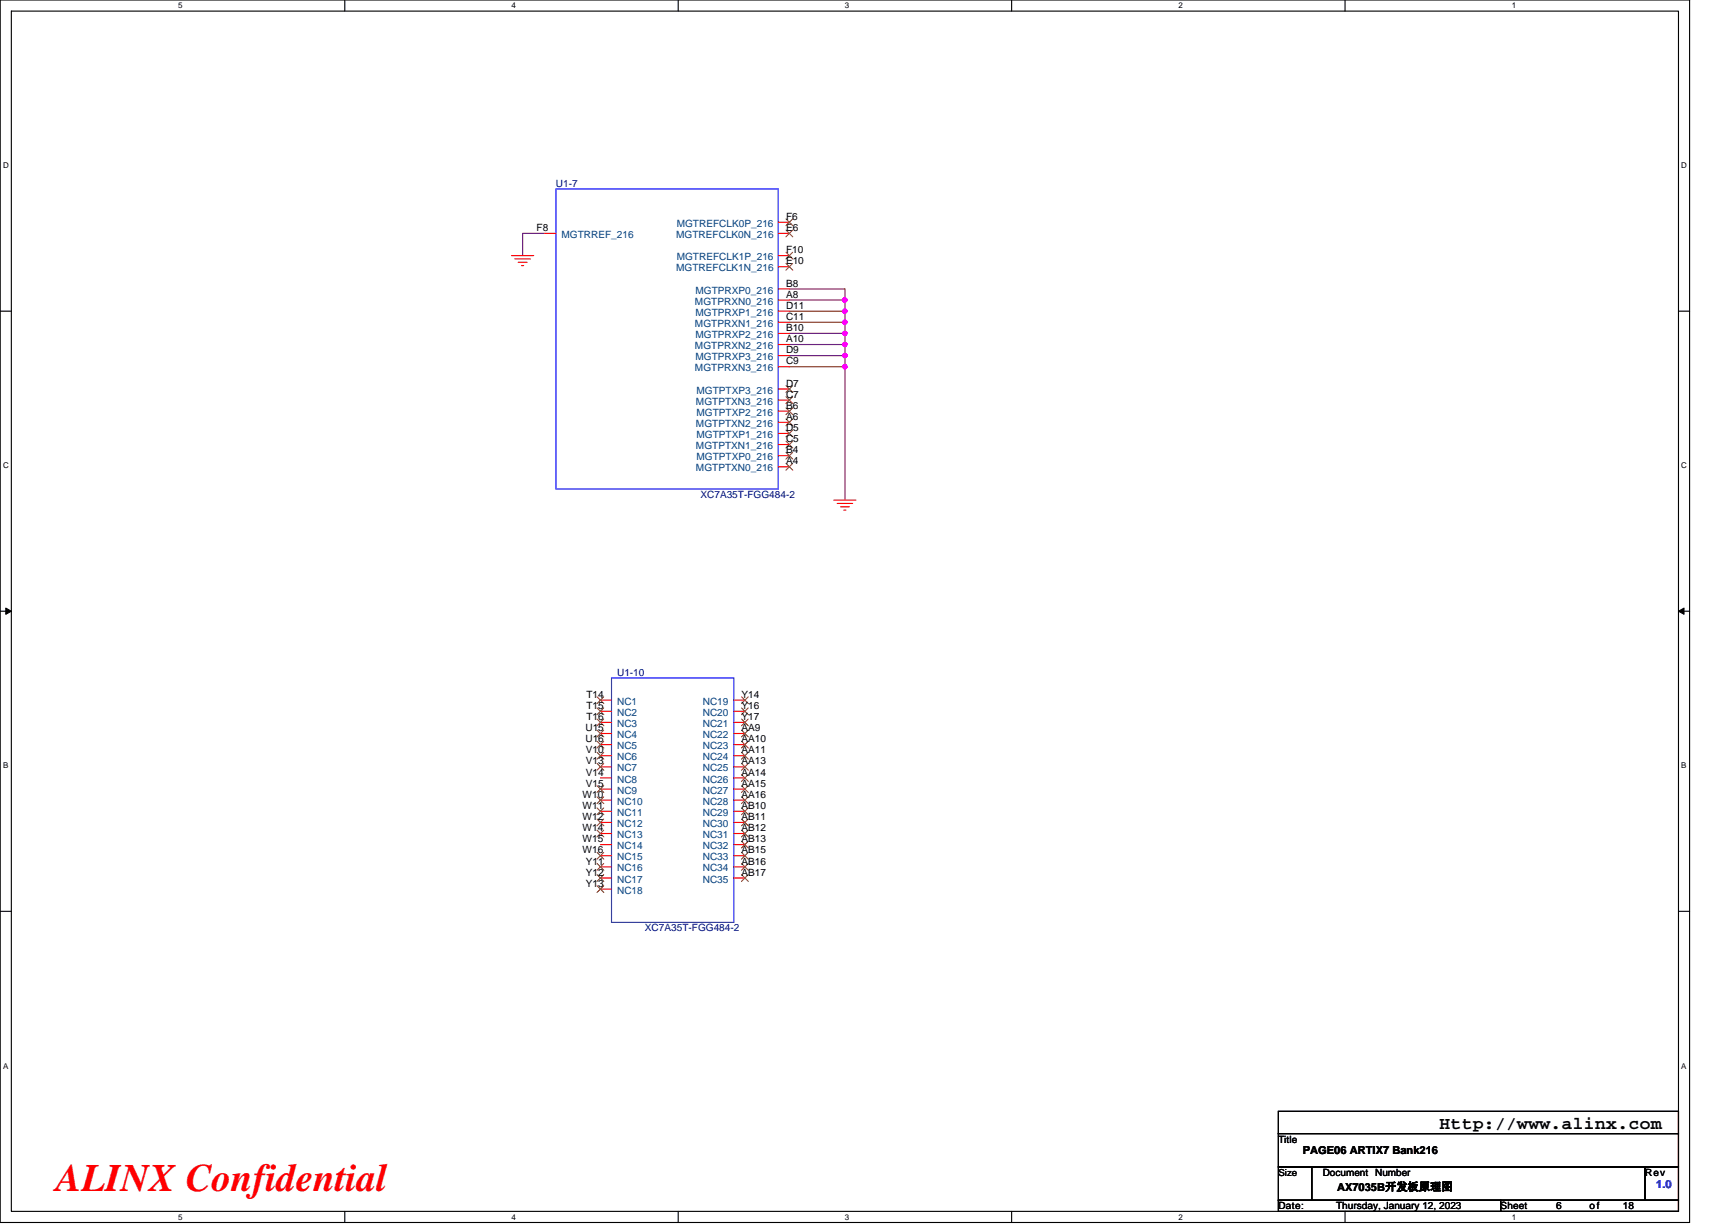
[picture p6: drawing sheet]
<svg xmlns="http://www.w3.org/2000/svg" width="297mm" height="210mm" viewBox="0 0 297 210" stroke-linecap="round" stroke-linejoin="round" font-family="sans-serif">
<path d="M0 0h289.6v209.5h-289.6zM1.9 1.9h285.8v205.7h-285.8z" fill="none" stroke="#000" stroke-width=".19"/>
<g fill="#fff">
<path d="M30.5 .2h.8v1.5h-.8z"/>
<path d="M30.5 207.8h.8v1.6h-.8z"/>
</g>
<path d="M59.1 0v1.9M59.1 207.6v1.9" fill="none" stroke="#000" stroke-width=".19"/>
<g fill="#fff">
<path d="M87.7 .2h.7v1.5h-.7z"/>
<path d="M87.7 207.8h.7v1.6h-.7z"/>
</g>
<path d="M116.2 0v1.9M116.2 207.6v1.9" fill="none" stroke="#000" stroke-width=".19"/>
<g fill="#fff">
<path d="M144.8 .2h.8v1.5h-.8z"/>
<path d="M144.8 207.8h.8v1.6h-.8z"/>
</g>
<path d="M173.4 0v1.9M173.4 207.6v1.9" fill="none" stroke="#000" stroke-width=".19"/>
<g fill="#fff">
<path d="M202 .2h.7v1.5h-.7z"/>
<path d="M202 207.8h.7v1.6h-.7z"/>
</g>
<path d="M230.5 0v1.9M230.5 207.6v1.9" fill="none" stroke="#000" stroke-width=".19"/>
<g fill="#fff">
<path d="M259.1 .2h.8v1.5h-.8z"/>
<path d="M259.1 207.8h.8v1.6h-.8z"/>
<path d="M.5 27.6h1v1.5h-1z"/>
<path d="M288.2 27.6h1v1.5h-1z"/>
<path d="M.5 79.1h1v1.5h-1z"/>
<path d="M288.2 79.1h1v1.5h-1z"/>
</g>
<path d="M0 53.3h1.9M287.7 53.3h1.9" fill="none" stroke="#000" stroke-width=".19"/>
<g fill="#fff">
<path d="M.5 130.5h.9v1.5h-.9z"/>
<path d="M288.2 130.5h.9v1.5h-.9z"/>
</g>
<path d="M0 104.8h1.9M287.7 104.8h1.9" fill="none" stroke="#000" stroke-width=".19"/>
<path d="M1 104.2l.9 .6-.9 .5zM287.7 104.8l.9-.6v1.1z" fill="#000" stroke="#000" stroke-width=".17"/>
<g fill="#fff">
<path d="M.5 181.9h.9v1.6h-.9z"/>
<path d="M288.2 181.9h.9v1.6h-.9z"/>
</g>
<path d="M0 156.2h1.9M287.7 156.2h1.9M219.1 190.5h68.6v3.8h-68.6zM219.1 194.3h68.6v5.7h-68.6zM219.1 200h5.7v5.7h-5.7zM219.1 205.7h38.1v1.9h-38.1zM224.8 200h57.2v5.7h-57.2zM257.2 205.7h30.5v1.9h-30.5zM282 200h5.7v5.7h-5.7z" fill="none" stroke="#000" stroke-width=".19"/>
<g fill="none" stroke="#800040" stroke-width=".19">
<path d="M93.4 40h-3.8v3.8M135.3 59.1h9.5v1.9M135.3 57.1h9.5M135.3 55.2h9.5M135.3 53.3h9.5M135.3 51.4h9.5M135.3 49.5h9.5v1.9M144.8 57.1v2M144.8 51.4v1.9M144.8 55.2v2M144.8 53.3v1.9M135.3 62.9h9.5v22.8"/>
<path d="M135.3 61h9.5v1.9"/>
</g>
<g fill="#f0f" stroke="#f0f" stroke-width=".19">
<circle cx="144.8" cy="62.9" r=".38"/>
<circle cx="144.8" cy="60.9" r=".38"/>
<circle cx="144.8" cy="57.1" r=".38"/>
<circle cx="144.8" cy="59" r=".38"/>
<circle cx="144.8" cy="51.4" r=".38"/>
<circle cx="144.8" cy="53.3" r=".38"/>
<circle cx="144.8" cy="55.2" r=".38"/>
</g>
<g fill="none" stroke="#f00" stroke-width=".19">
<path d="M133.4 38.1h1.9M87.7 43.8h3.8M88.2 44.4h2.7M88.8 45h1.5M89.4 45.5h.4M93.4 40h1.9M133.4 40h1.9M133.4 53.3h1.9M133.4 57.1h1.9M133.4 49.5h1.9M133.4 43.8h1.9M133.4 45.7h1.9"/>
<path d="M133.4 55.2h1.9M133.4 59.1h1.9M133.4 51.4h1.9M133.4 61h1.9M133.4 66.7h1.9M133.4 70.5h1.9M133.4 62.9h1.9M133.4 68.6h1.9M133.4 72.4h1.9M133.4 74.3h1.9M133.4 76.2h1.9M133.4 78.1h1.9"/>
<path d="M133.4 80h1.9M142.9 85.7h3.8M143.5 86.3h2.7M144.1 86.9h1.5M144.6 87.4h.4M102.9 120h1.9M102.9 121.9h1.9M102.9 123.8h1.9M102.9 125.7h1.9M102.9 127.6h1.9M102.9 129.5h1.9M102.9 131.4h1.9"/>
<path d="M102.9 133.3h1.9M102.9 135.3h1.9M102.9 137.2h1.9M102.9 139.1h1.9M125.8 120h1.9M125.8 121.9h1.9M125.8 123.8h1.9M125.8 125.7h1.9M125.8 127.6h1.9M125.8 129.5h1.9M125.8 131.4h1.9M125.8 133.3h1.9"/>
<path d="M125.8 135.3h1.9M125.8 137.2h1.9M125.8 139.1h1.9M102.9 141h1.9M102.9 142.9h1.9M102.9 144.8h1.9M102.9 146.7h1.9M102.9 148.6h1.9M102.9 150.5h1.9M102.9 152.4h1.9M125.8 141h1.9M125.8 142.9h1.9"/>
<path d="M125.8 144.8h1.9M125.8 146.7h1.9M125.8 148.6h1.9M125.8 150.5h1.9"/>
</g>
<path d="M95.3 32.4h38.1v51.4h-38.1zM104.8 116.2h21v41.9h-21z" fill="none" stroke="#00f" stroke-width=".19"/>
<g fill="none" stroke="#804000" stroke-width=".17">
<path d="M134.7 39.4l1.2 1.2M134.7 37.5l1.2 1.2M135.9 39.4l-1.2 1.2M135.9 37.5l-1.2 1.2M134.7 43.2l1.2 1.2M134.7 45.1l1.2 1.2M135.9 43.2l-1.2 1.2M135.9 45.1l-1.2 1.2M134.7 66.1l1.2 1.2M134.7 69.9l1.2 1.2M134.7 68l1.2 1.2M134.7 71.8l1.2 1.2"/>
<path d="M134.7 73.7l1.2 1.2M134.7 75.6l1.2 1.2M134.7 77.5l1.2 1.2M134.7 79.4l1.2 1.2M135.9 66.1l-1.2 1.2M135.9 69.9l-1.2 1.2M135.9 68l-1.2 1.2M135.9 71.8l-1.2 1.2M135.9 73.7l-1.2 1.2M135.9 75.6l-1.2 1.2M135.9 77.5l-1.2 1.2M135.9 79.4l-1.2 1.2"/>
<path d="M102.3 119.4l1.2 1.2M103.5 119.4l-1.2 1.2M127.1 119.4l1.2 1.2M128.2 119.4l-1.1 1.2M102.3 121.3l1.2 1.2M102.3 123.3l1.2 1.1M102.3 125.2l1.2 1.1M102.3 127.1l1.2 1.1M102.3 129l1.2 1.1M102.3 130.9l1.2 1.1M102.3 134.7l1.2 1.1M102.3 136.6l1.2 1.2"/>
<path d="M102.3 138.5l1.2 1.2M103.5 121.3l-1.2 1.2M103.5 123.3l-1.2 1.1M103.5 125.2l-1.2 1.1M103.5 127.1l-1.2 1.1M103.5 129l-1.2 1.1M103.5 130.9l-1.2 1.1M103.5 134.7l-1.2 1.1M103.5 136.6l-1.2 1.2M103.5 138.5l-1.2 1.2M127.1 121.3l1.2 1.2M127.1 123.3l1.2 1.1"/>
<path d="M127.1 125.2l1.2 1.1M127.1 127.1l1.2 1.1M127.1 129l1.2 1.1M127.1 130.9l1.2 1.1M127.1 132.8l1.2 1.1M127.1 134.7l1.2 1.1M127.1 136.6l1.2 1.2M127.1 138.5l1.2 1.2M128.2 121.3l-1.1 1.2M128.2 123.3l-1.1 1.1M128.2 125.2l-1.1 1.1M128.2 127.1l-1.1 1.1"/>
<path d="M128.2 129l-1.1 1.1M128.2 130.9l-1.1 1.1M128.2 132.8l-1.1 1.1M128.2 134.7l-1.1 1.1M128.2 136.6l-1.1 1.2M128.2 138.5l-1.1 1.2M102.3 140.4l1.2 1.2M102.3 142.3l1.2 1.2M102.3 146.1l1.2 1.2M102.3 148l1.2 1.2M102.3 149.9l1.2 1.2M102.3 151.8l1.2 1.2"/>
<path d="M103.5 140.4l-1.2 1.2M103.5 142.3l-1.2 1.2M103.5 146.1l-1.2 1.2M103.5 148l-1.2 1.2M103.5 149.9l-1.2 1.2M103.5 151.8l-1.2 1.2M127.1 140.4l1.2 1.2M127.1 142.3l1.2 1.2M127.1 144.2l1.2 1.2M127.1 146.1l1.2 1.2M127.1 148l1.2 1.2M127.1 149.9l1.2 1.2"/>
<path d="M128.2 140.4l-1.1 1.2M128.2 142.3l-1.1 1.2M128.2 144.2l-1.1 1.2M128.2 146.1l-1.1 1.2M128.2 148l-1.1 1.2M128.2 149.9l-1.1 1.2"/>
</g>
<text font-size="6.7" fill="#f00" x="9.6" y="204.1">ALINX Confidential</text>
<text font-size="3" x="246.7" y="193.4">Http://www.alinx.com</text>
<g font-size="1.9">
<text x="223.3" y="197.8">PAGE06 ARTIX7 Bank216</text>
<text x="229.2" y="204.1">AX7035B开发板原理图</text>
</g>
<text font-size="1.9" fill="#00f" x="283.9" y="203.7">1.0</text>
<g font-size="1.7" fill="#000080">
<text x="95.3" y="32">U1-7</text>
<text x="120.1" y="85.4">XC7A35T-FGG484-2</text>
<text x="105.8" y="115.8">U1-10</text>
<text x="110.5" y="159.7">XC7A35T-FGG484-2</text>
</g>
<g font-size="1.7">
<text x="92" y="39.6">F8</text>
<text x="134.7" y="39.6">E6</text>
<text x="134.7" y="37.7">F6</text>
<text x="134.7" y="45.3">E10</text>
<text x="134.7" y="43.4">F10</text>
<text x="134.7" y="51">A8</text>
<text x="134.7" y="52.9">D11</text>
<text x="134.7" y="49.1">B8</text>
<text x="134.7" y="54.8">C11</text>
<text x="134.7" y="58.7">A10</text>
<text x="134.7" y="56.7">B10</text>
<text x="134.7" y="62.5">C9</text>
<text x="134.7" y="60.6">D9</text>
<text x="134.7" y="66.3">D7</text>
<text x="134.7" y="70.1">B6</text>
<text x="134.7" y="68.2">C7</text>
<text x="134.7" y="72">A6</text>
<text x="134.7" y="73.9">D5</text>
<text x="134.7" y="77.7">B4</text>
<text x="134.7" y="75.8">C5</text>
<text x="134.7" y="79.6">A4</text>
<text x="100.5" y="119.6">T14</text>
<text x="127.1" y="119.6">Y14</text>
<text x="100.3" y="125.3">U15</text>
<text x="100.5" y="121.5">T15</text>
<text x="100.5" y="123.4">T16</text>
<text x="127.1" y="121.5">Y16</text>
<text x="127.1" y="123.4">Y17</text>
<text x="127.1" y="125.3">AA9</text>
<text x="100.3" y="127.2">U16</text>
<text x="100.4" y="129.1">V10</text>
<text x="100.4" y="131">V13</text>
<text x="127.1" y="127.2">AA10</text>
<text x="127.1" y="129.1">AA11</text>
<text x="127.1" y="131">AA13</text>
<text x="99.9" y="136.8">W10</text>
<text x="100.4" y="132.9">V14</text>
<text x="100.4" y="134.9">V15</text>
<text x="127.1" y="132.9">AA14</text>
<text x="127.1" y="134.9">AA15</text>
<text x="127.1" y="136.8">AA16</text>
<text x="99.9" y="138.7">W11</text>
<text x="99.9" y="140.6">W12</text>
<text x="99.9" y="142.5">W14</text>
<text x="127.1" y="138.7">AB10</text>
<text x="127.1" y="140.6">AB11</text>
<text x="127.1" y="142.5">AB12</text>
<text x="99.9" y="144.4">W15</text>
<text x="99.9" y="146.3">W16</text>
<text x="100.4" y="148.2">Y11</text>
<text x="127.1" y="144.4">AB13</text>
<text x="127.1" y="146.3">AB15</text>
<text x="127.1" y="148.2">AB16</text>
<text x="100.4" y="150.1">Y12</text>
<text x="100.4" y="152">Y13</text>
<text x="127.1" y="150.1">AB17</text>
<text x="219.1" y="195.9">Title</text>
<text x="219.1" y="201.5">Size</text>
<text x="226.7" y="201.6">Document Number</text>
<text x="282" y="201.6">Rev</text>
<text x="219.1" y="207.3">Date:</text>
<text x="229" y="207.3">Thursday, January 12, 2023</text>
<text x="257.2" y="207.3">Sheet</text>
<text x="266.7" y="207.3">6</text>
<text x="272.5" y="207.3">of</text>
<text x="278.2" y="207.3">18</text>
</g>
<g font-size="1.7" fill="#004080">
<text x="96.2" y="40.8">MGTRREF_216</text>
<text x="115.9" y="40.8">MGTREFCLK0N_216</text>
<text x="116" y="38.9">MGTREFCLK0P_216</text>
<text x="115.9" y="46.5">MGTREFCLK1N_216</text>
<text x="116" y="44.6">MGTREFCLK1P_216</text>
<text x="119.1" y="52.2">MGTPRXN0_216</text>
<text x="119.2" y="50.3">MGTPRXP0_216</text>
<text x="119.1" y="56">MGTPRXN1_216</text>
<text x="119.1" y="59.8">MGTPRXN2_216</text>
<text x="119.2" y="54.1">MGTPRXP1_216</text>
<text x="119.2" y="57.9">MGTPRXP2_216</text>
<text x="119.1" y="63.6">MGTPRXN3_216</text>
<text x="119.2" y="61.7">MGTPRXP3_216</text>
<text x="119.3" y="69.4">MGTPTXN3_216</text>
<text x="119.4" y="67.5">MGTPTXP3_216</text>
<text x="119.4" y="71.3">MGTPTXP2_216</text>
<text x="119.3" y="73.2">MGTPTXN2_216</text>
<text x="119.3" y="77">MGTPTXN1_216</text>
<text x="119.4" y="75.1">MGTPTXP1_216</text>
<text x="119.3" y="80.8">MGTPTXN0_216</text>
<text x="119.4" y="78.9">MGTPTXP0_216</text>
<text x="105.8" y="120.8">NC1</text>
<text x="105.8" y="122.7">NC2</text>
<text x="105.8" y="124.6">NC3</text>
<text x="120.5" y="120.8">NC19</text>
<text x="120.5" y="122.7">NC20</text>
<text x="120.5" y="124.6">NC21</text>
<text x="105.8" y="126.5">NC4</text>
<text x="105.8" y="128.4">NC5</text>
<text x="105.8" y="130.3">NC6</text>
<text x="120.5" y="126.5">NC22</text>
<text x="120.5" y="128.4">NC23</text>
<text x="120.5" y="130.3">NC24</text>
<text x="105.8" y="132.2">NC7</text>
<text x="105.8" y="134.1">NC8</text>
<text x="105.8" y="136">NC9</text>
<text x="105.8" y="137.9">NC10</text>
<text x="120.5" y="132.2">NC25</text>
<text x="120.5" y="134.1">NC26</text>
<text x="120.5" y="136">NC27</text>
<text x="120.5" y="137.9">NC28</text>
<text x="105.8" y="139.8">NC11</text>
<text x="105.8" y="141.8">NC12</text>
<text x="105.8" y="143.7">NC13</text>
<text x="120.5" y="139.8">NC29</text>
<text x="120.5" y="141.8">NC30</text>
<text x="120.5" y="143.7">NC31</text>
<text x="105.8" y="145.6">NC14</text>
<text x="105.8" y="147.5">NC15</text>
<text x="105.8" y="149.4">NC16</text>
<text x="120.5" y="145.6">NC32</text>
<text x="120.5" y="147.5">NC33</text>
<text x="120.5" y="149.4">NC34</text>
<text x="105.8" y="151.3">NC17</text>
<text x="105.8" y="153.2">NC18</text>
<text x="120.5" y="151.3">NC35</text>
</g>
<g font-size="1.4">
<text x="30.5" y="1.4">5</text>
<text x="87.7" y="1.4">4</text>
<text x="144.8" y="1.4">3</text>
<text x="202" y="1.4">2</text>
<text x="259.1" y="1.4">1</text>
<text x=".5" y="28.9">D</text>
<text x="288.2" y="28.9">D</text>
<text x=".5" y="80.3">C</text>
<text x="288.2" y="80.3">C</text>
<text x=".5" y="131.7">B</text>
<text x="288.2" y="131.7">B</text>
<text x=".5" y="183.2">A</text>
<text x="288.2" y="183.2">A</text>
<text x="30.5" y="209.1">5</text>
<text x="87.7" y="209.1">4</text>
<text x="144.8" y="209.1">3</text>
<text x="202" y="209.1">2</text>
<text x="259.1" y="209.1">1</text>
</g>
</svg>
